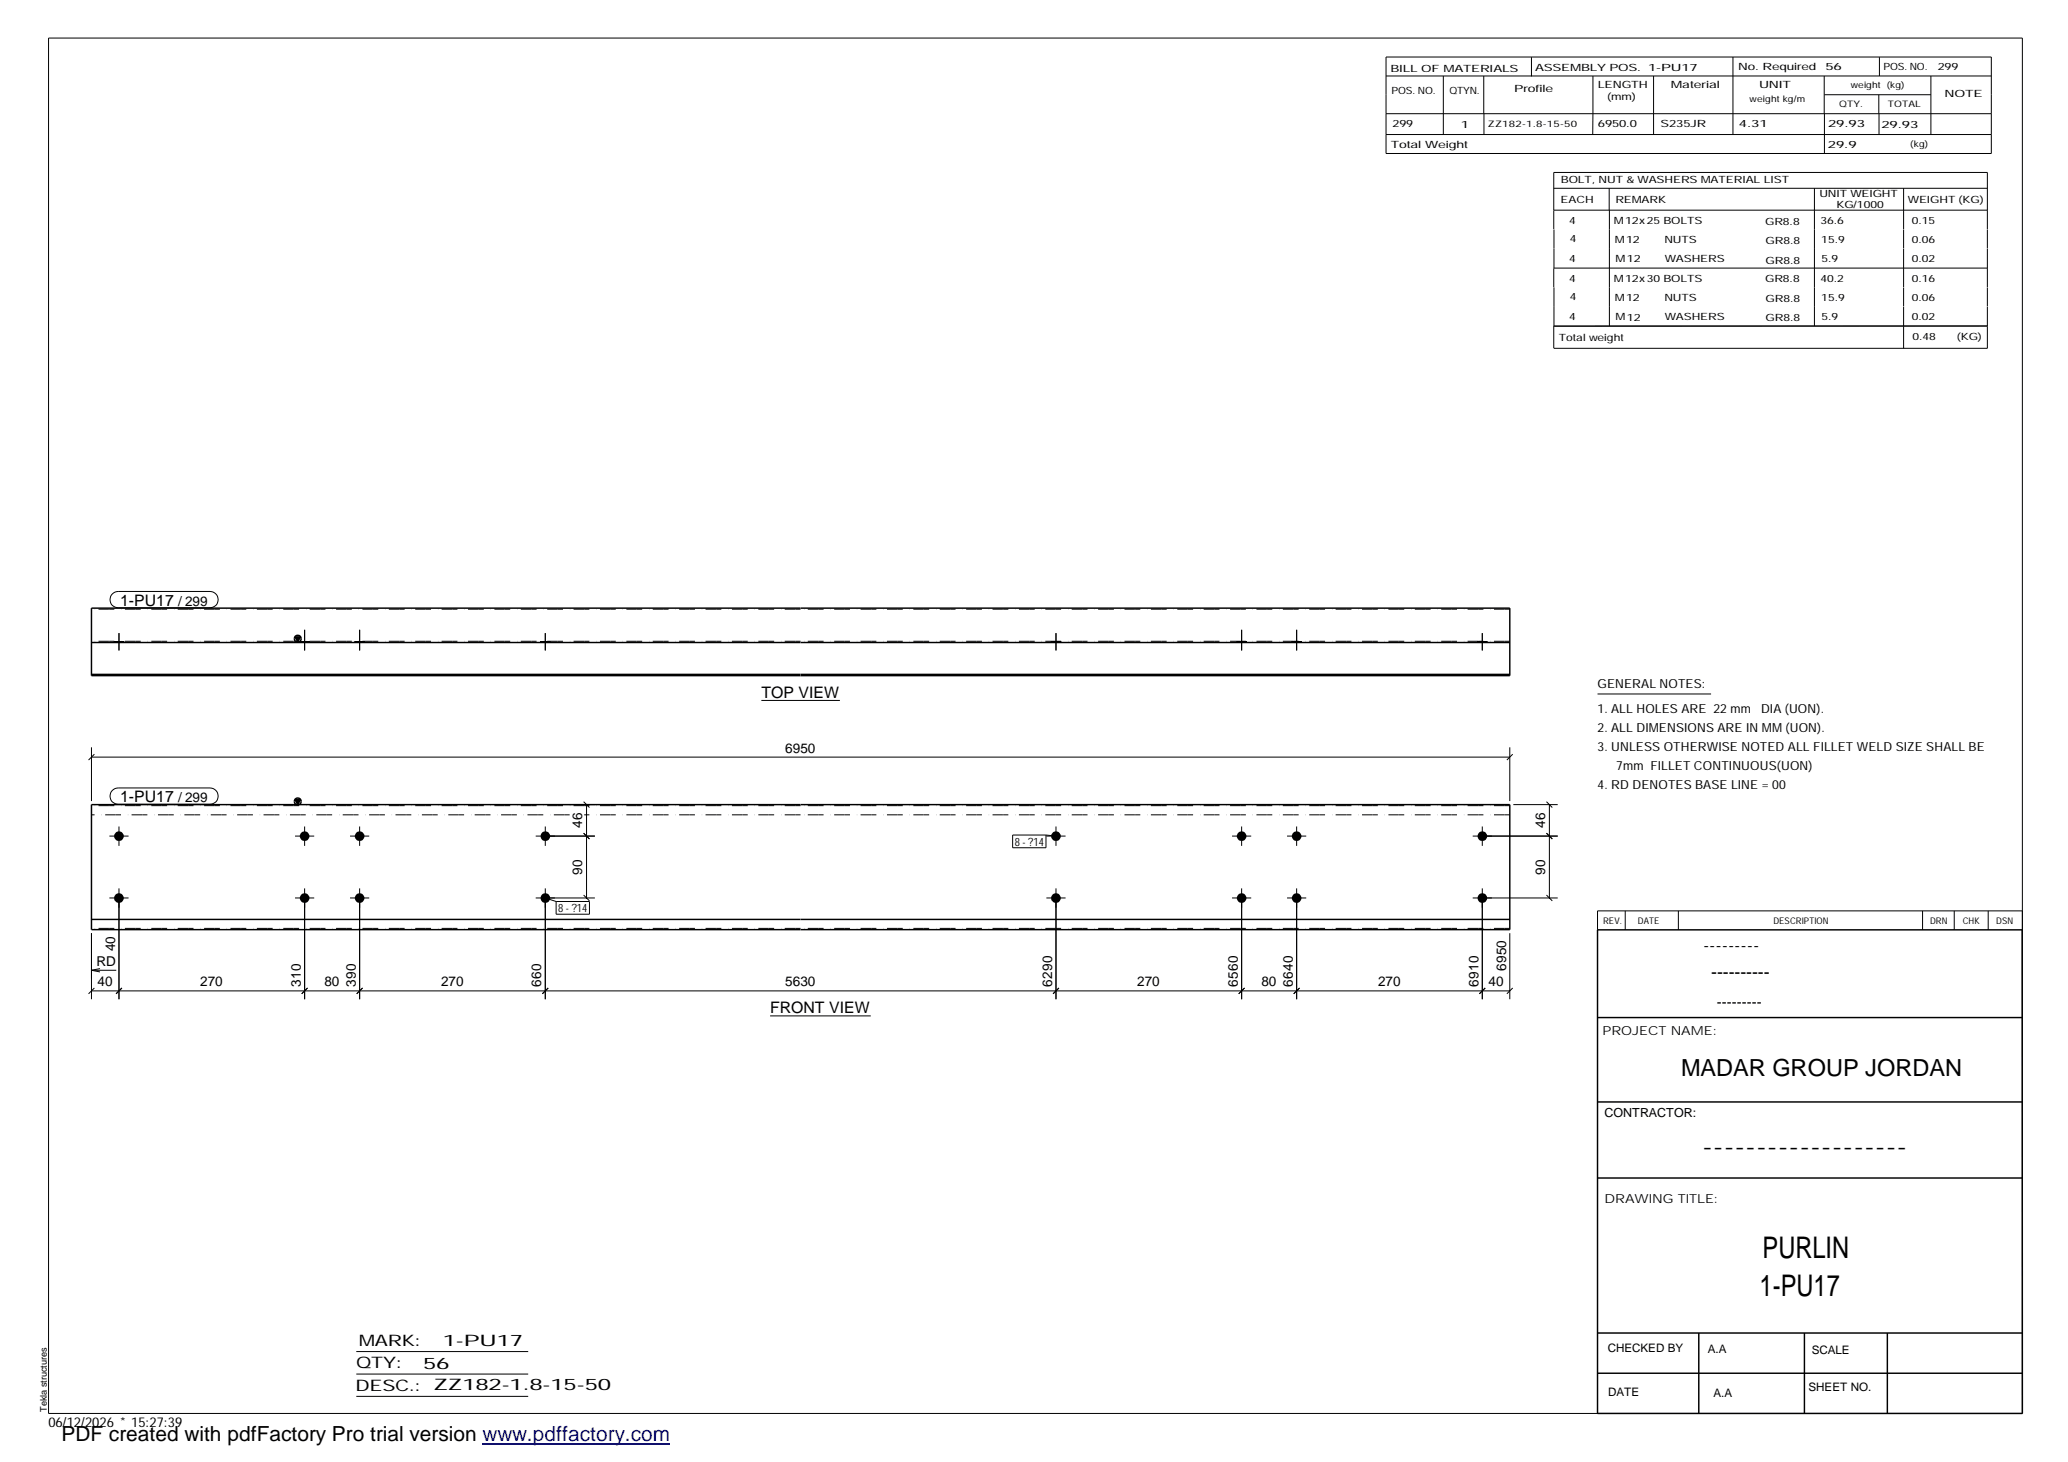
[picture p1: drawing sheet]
<svg xmlns="http://www.w3.org/2000/svg" width="420mm" height="297mm" viewBox="0 0 420 297" stroke-linecap="round" stroke-linejoin="round" font-family="sans-serif">
<g fill="#000">
<path d="M59.9 129.4h1.1l-.5 1zM59.9 162.5h1.1l-.5 1z"/>
<path d="M23.2 130.3h1.9v.2h-1.9z" fill-rule="evenodd"/>
<path d="M23.2 130.3h1.9v.2h-1.9z" fill-rule="evenodd"/>
<path d="M60.9 130.3h2v.2h-2z" fill-rule="evenodd"/>
<path d="M60.9 130.3h2v.2h-2z" fill-rule="evenodd"/>
<path d="M72.1 130.3h1.9v.2h-1.9z" fill-rule="evenodd"/>
<path d="M72.1 130.3h1.9v.2h-1.9z" fill-rule="evenodd"/>
<path d="M109.8 130.3h2v.2h-2z" fill-rule="evenodd"/>
<path d="M109.8 130.3h2v.2h-2z" fill-rule="evenodd"/>
<path d="M213.6 130.3h1.9v.2h-1.9z" fill-rule="evenodd"/>
<path d="M213.6 130.3h1.9v.2h-1.9z" fill-rule="evenodd"/>
<path d="M251.3 130.3h1.9v.2h-1.9z" fill-rule="evenodd"/>
<path d="M251.3 130.3h1.9v.2h-1.9z" fill-rule="evenodd"/>
<path d="M262.5 130.3h1.9v.2h-1.9z" fill-rule="evenodd"/>
<path d="M262.5 130.3h1.9v.2h-1.9z" fill-rule="evenodd"/>
<path d="M300.2 130.3h1.9v.2h-1.9z" fill-rule="evenodd"/>
<path d="M300.2 130.3h1.9v.2h-1.9z" fill-rule="evenodd"/>
<circle cx="24.2" cy="169.9" r=".97"/>
<circle cx="61.9" cy="169.9" r=".97"/>
<circle cx="73.1" cy="169.9" r=".97"/>
<circle cx="110.8" cy="169.9" r=".98"/>
<circle cx="214.5" cy="169.9" r=".97"/>
<circle cx="252.3" cy="169.9" r=".97"/>
<circle cx="263.4" cy="169.9" r=".97"/>
<circle cx="301.2" cy="169.9" r=".98"/>
<circle cx="24.2" cy="182.5" r=".97"/>
<circle cx="61.9" cy="182.5" r=".97"/>
<circle cx="73.1" cy="182.5" r=".97"/>
<circle cx="110.8" cy="182.5" r=".99"/>
<circle cx="214.5" cy="182.5" r=".97"/>
<circle cx="252.3" cy="182.5" r=".97"/>
<circle cx="263.4" cy="182.5" r=".97"/>
<circle cx="301.2" cy="182.5" r=".99"/>
</g>
<g fill="none" stroke="#000" stroke-width=".2">
<path d="M9.9 7.7h401v279.5h-401zM281.6 11.6h123v19.6h-123zM281.6 15.4h123M293.2 15.4v11.9M301.5 15.4v7.7M311.1 11.6v3.9M323.6 15.4v11.9M336 15.4v11.9M352.1 11.6v15.7M370.6 15.4v7.7M370.7 19.2h21.6M381.7 19.2v3.9"/>
<path d="M381.8 11.6v3.8M392.3 15.4v11.9M281.6 23.1h123M281.6 27.3h123M301.5 23.1v4.2M315.7 38.3h88.1M326.9 38.3v4.4M368.6 38.3v27.9M370.7 23.1v8.1M381.8 23.1v4.2M386.8 38.3v8.3M315.7 42.7h88.1"/>
<path d="M315.7 46.6v-11.6h88.1v11.6M315.7 54.5v3.9M315.7 54.5h88.1M315.7 46.6v7.9M315.7 58.4v7.8M327 42.7v23.5M386.8 46.6v3.9M386.8 50.6v7.7M386.8 58.4v3.9M403.8 46.6v3.9M403.8 50.6v7.7M403.8 58.4v3.9"/>
<path d="M386.8 62.3v8.5M403.8 62.3v8.5h-88.1M403.8 66.2h-88.1v4.5M22.8 120.7l.6-.4 .6-.1h18.7a1.65 1.65 0 0 1 1.6 1.6 1.65 1.65 0 0 1-1.6 1.7h-18.7a1.65 1.65 0 0 1-1.5-1 1.65 1.65 0 0 1 .3-1.8zM23.2 130.3v.2M24.2 128.6v3.6M25.1 130.3v.2M60.9 130.3v.2M61.9 128v4.2M62.9 130.3v.2M72.1 130.3v.2M73.1 128v4.2"/>
<path d="M74 130.3v.2M109.8 130.3v.2M110.8 128.6v3.6M111.8 130.3v.2M213.6 130.3v.2M214.5 128.6v3.6M215.5 130.3v.2M251.3 130.3v.2M252.3 128v4.2M253.2 130.3v.2M262.5 130.3v.2M263.4 128v4.2"/>
<path d="M264.4 130.3v.2M300.2 130.3v.2M301.2 128.6v3.6M302.1 130.3v.2M18.6 153.8h288.1M18.6 151.8v11M19.2 153.2l-1.2 1.2M154.7 142.3h15.9M306.7 151.8v11M307.3 153.2l-1.1 1.2M324.6 141h23M22.2 169.9h3.9"/>
<path d="M22.8 160.6l.6-.4 .6-.1h18.7a1.65 1.65 0 0 1 1.6 1.6 1.65 1.65 0 0 1-1.6 1.7h-18.7a1.65 1.65 0 0 1-1.5-1 1.65 1.65 0 0 1 .3-1.8zM24.2 167.9v4M59.9 169.9h3.9M61.9 167.9v4M71.1 169.9h3.9M73.1 167.9v4M108.8 169.9h12.1M110.8 167.9v4M111.5 163.5h9.4M118.6 169.3l1.2 1.2M118.6 162.9l1.2 1.2M119.2 163.5v18.9"/>
<path d="M205.7 169.7h6.8v2.5h-6.8zM212.5 169.7l2 .2M212.6 169.9h3.9M214.5 167.9v4M250.3 169.9h3.9M252.3 167.9v4M261.5 169.9h3.9M263.4 167.9v4M299.2 169.9h17.3M301.2 167.9v4M307.5 163.5h9M314.2 169.3l1.2 1.2"/>
<path d="M314.2 162.9l1.2 1.2M314.8 163.5v18.9M18.6 189.6v13.4M18.6 197.1l1.7 .4M18.6 197.1h5M20.3 196.8l-1.7 .3M22.2 182.4h3.9M24.2 180.5v22.5M59.9 182.4h3.9M61.9 180.5v22.5M71.1 182.4h3.9M73.1 180.5v22.5"/>
<path d="M108.8 182.4h12.1M110.8 180.5v22.5M110.8 182.4l2.2 .8M113 183.2h6.8v2.5h-6.8zM118.6 181.8l1.2 1.2M212.6 182.4h3.9M214.5 180.5v22.5M250.3 182.4h3.9M252.3 180.5v22.5M261.5 182.4h3.9M263.4 180.5v22.5M299.2 182.4h17.3"/>
<path d="M301.2 180.5v22.5M306.7 189.6v13.4M314.2 181.8l1.2 1.2M330.2 185.1v3.8M341 185.1v3.8M390.6 185.1v3.8M397 185.1v3.8M403.9 185.1v3.8M410.9 185.1h-86.3v3.8M18.6 201.3h288.1M19.2 200.7l-1.2 1.2M24.8 200.7l-1.2 1.2"/>
<path d="M62.5 200.7l-1.2 1.2M73.7 200.7l-1.2 1.2M111.4 200.7l-1.2 1.2M156.5 206.4h20.4M215.1 200.7l-1.1 1.2M252.9 200.7l-1.2 1.2M264 200.7l-1.2 1.2M301.8 200.7l-1.2 1.2M307.3 200.7l-1.1 1.2M72.4 274.6h34.9M72.4 279.2h34.9M72.4 283.7h34.9"/>
</g>
<g fill="none" stroke="#000" stroke-width=".3">
<path d="M18.6 123.6h288.1v13.7h-288.1zM18.6 137h288.1M18.6 130.5h288.1M59.9 129.4h1.1l-.5 1zM18.6 163.5h288.1v25.4h-288.1zM59.9 162.5h1.1l-.5 1zM18.6 186.8h288.1M324.6 188.9h86.3v98.3h-86.3zM324.6 206.7h86.3M324.6 239.3h86.3M324.6 223.9h86.3M324.6 270.8h86.3"/>
<path d="M324.6 279h86.3M345.1 270.8v16.4M366.6 270.8v16.4M383.5 270.8v16.4"/>
<circle cx="60.5" cy="129.8" r=".68"/>
<circle cx="60.5" cy="162.8" r=".68"/>
</g>
<path d="M162.6 123.8h-144M162.6 130.3h-144M306.7 123.8h-144M306.7 130.3h-144M115.7 165.6h-97.1M162.6 165.6h-43.9M162.6 163.7h-144M306.7 165.6h-144M306.7 163.7h-144M162.6 188.6h-144M306.7 188.6h-144" fill="none" stroke="#000" stroke-width=".2" stroke-dasharray="1.1 0 2.1 .7 0 1.4" stroke-linecap="butt"/>
<path d="M98 293.3h38.2" fill="none" stroke="#00f" stroke-width=".3"/>
<g font-size="6.1">
<text x="358.1" y="255.5">PURLIN</text>
<text x="357.5" y="263.3">1-PU17</text>
</g>
<text font-size="4.8" x="341.5" y="218.6">MADAR GROUP JORDAN</text>
<text font-size="4.2" x="12.5" y="292.7">PDF created with pdfFactory Pro trial version www.pdffactory.com</text>
<g font-size="3.6">
<text x="346.1" y="193.2">---------</text>
<text x="347.7" y="198.6">----------</text>
<text x="345.8" y="234.2">-------------------</text>
</g>
<g font-size="3.2">
<text x="24.4" y="123">1-PU17</text>
<text x="154.7" y="141.8">TOP VIEW</text>
<text x="24.4" y="163">1-PU17</text>
<text x="156.5" y="205.9">FRONT VIEW</text>
<text x="72.9" y="273.5">MARK:</text>
<text x="90" y="273.5">1-PU17</text>
<text x="72.4" y="278">QTY:</text>
<text x="86" y="278.1">56</text>
<text x="72.2" y="282.6">DESC.:</text>
<text x="88.1" y="282.4">ZZ182-1.8-15-50</text>
</g>
<text font-size="3" x="348.8" y="204.5">---------</text>
<g font-size="2.8">
<text x="36.2" y="123">/ 299</text>
<text x="159.6" y="152.9">6950</text>
<text x="36.2" y="163">/ 299</text>
<text x="118.3" y="168.2" transform="rotate(-90 118.3 168.2)">46</text>
<text x="313.9" y="168.2" transform="rotate(-90 313.9 168.2)">46</text>
<text x="118.3" y="177.7" transform="rotate(-90 118.3 177.7)">90</text>
<text x="313.9" y="177.7" transform="rotate(-90 313.9 177.7)">90</text>
<text x="19.6" y="196.3">RD</text>
<text x="23.4" y="193.3" transform="rotate(-90 23.4 193.3)">40</text>
<text x="306" y="197.3" transform="rotate(-90 306 197.3)">6950</text>
<text x="19.8" y="200.4">40</text>
<text x="40.7" y="200.4">270</text>
<text x="61.1" y="200.4" transform="rotate(-90 61.1 200.4)">310</text>
<text x="65.9" y="200.4">80</text>
<text x="72.3" y="200.4" transform="rotate(-90 72.3 200.4)">390</text>
<text x="89.6" y="200.4">270</text>
<text x="110" y="200.4" transform="rotate(-90 110 200.4)">660</text>
<text x="159.6" y="200.4">5630</text>
<text x="213.7" y="200.4" transform="rotate(-90 213.7 200.4)">6290</text>
<text x="231.1" y="200.4">270</text>
<text x="251.5" y="200.4" transform="rotate(-90 251.5 200.4)">6560</text>
<text x="256.3" y="200.4">80</text>
<text x="262.6" y="200.4" transform="rotate(-90 262.6 200.4)">6640</text>
<text x="280" y="200.4">270</text>
<text x="300.4" y="200.4" transform="rotate(-90 300.4 200.4)">6910</text>
<text x="302.4" y="200.4">40</text>
<text x="9.8" y="290">06/12/2026 * 15:27:39</text>
</g>
<g font-size="2.5">
<text x="324.6" y="139.9">GENERAL NOTES:</text>
<text x="324.6" y="148.7">2. ALL DIMENSIONS ARE IN MM (UON).</text>
<text x="324.6" y="144.9">1. ALL HOLES ARE 22 mm</text>
<text x="357.8" y="144.9">DIA (UON).</text>
<text x="324.6" y="152.5">3. UNLESS OTHERWISE NOTED ALL FILLET WELD SIZE SHALL BE</text>
<text x="324.6" y="160.2">4. RD DENOTES BASE LINE = 00</text>
<text x="328.4" y="156.4">7mm FILLET CONTINUOUS(UON)</text>
<text x="325.6" y="210.3">PROJECT NAME:</text>
<text x="326" y="226.9">CONTRACTOR:</text>
<text x="326" y="244.4">DRAWING TITLE:</text>
</g>
<g font-size="2.4">
<text x="326.7" y="274.7">CHECKED BY</text>
<text x="347" y="275">A.A</text>
<text x="368.1" y="275.1">SCALE</text>
<text x="326.7" y="283.6">DATE</text>
<text x="348.1" y="283.9">A.A</text>
<text x="367.5" y="282.6">SHEET NO.</text>
</g>
<g font-size="2.3">
<text x="206.2" y="171.8">8 - ?14</text>
<text x="113.4" y="185.3">8 - ?14</text>
</g>
<g font-size="2">
<text x="282.5" y="14.6">BILL OF MATERIALS</text>
<text x="311.9" y="14.4">ASSEMBLY POS.</text>
<text x="324.6" y="17.9">LENGTH</text>
<text x="334.9" y="14.4">1-PU17</text>
<text x="339.5" y="17.9">Material</text>
<text x="353.1" y="14.2">No. Required</text>
<text x="357.4" y="17.9">UNIT</text>
<text x="370.9" y="14.2">56</text>
<text x="382.7" y="14.2">POS. NO.</text>
<text x="393.7" y="14.3">299</text>
<text x="282.7" y="19.1">POS. NO.</text>
<text x="294.5" y="19">QTYN.</text>
<text x="307.6" y="18.7">Profile</text>
<text x="326.5" y="20.4">(mm)</text>
<text x="395.1" y="19.6">NOTE</text>
<text x="282.9" y="25.8">299</text>
<text x="296.8" y="26">1</text>
<text x="324.7" y="25.9">6950.0</text>
<text x="337.4" y="25.9">S235JR</text>
<text x="353.3" y="25.9">4.31</text>
<text x="371.4" y="25.9">29.93</text>
<text x="382.3" y="25.9">29.93</text>
<text x="282.6" y="30.1">Total Weight</text>
<text x="371.4" y="30">29.9</text>
<text x="317.1" y="41.3">EACH</text>
<text x="317.1" y="37.2">BOLT, NUT &amp; WASHERS MATERIAL LIST</text>
<text x="328.2" y="41.3">REMARK</text>
<text x="369.7" y="40.1">UNIT WEIGHT</text>
<text x="387.6" y="41.2">WEIGHT (KG)</text>
<text x="318.8" y="45.4">4</text>
<text x="327.9" y="45.6">M12x25 BOLTS</text>
<text x="358.6" y="45.6">GR8.8</text>
<text x="369.9" y="45.5">36.6</text>
<text x="373.1" y="42.2">KG/1000</text>
<text x="388.4" y="45.5">0.15</text>
<text x="318.8" y="53.3">4</text>
<text x="318.9" y="49.2">4</text>
<text x="328.1" y="49.3">M12</text>
<text x="328.3" y="53.3">M12</text>
<text x="338.2" y="49.4">NUTS</text>
<text x="338.2" y="53.3">WASHERS</text>
<text x="358.7" y="49.6">GR8.8</text>
<text x="358.7" y="53.5">GR8.8</text>
<text x="370" y="49.3">15.9</text>
<text x="370.1" y="53.2">5.9</text>
<text x="388.4" y="49.4">0.06</text>
<text x="388.4" y="53.3">0.02</text>
<text x="318.8" y="57.2">4</text>
<text x="327.9" y="57.3">M12x30 BOLTS</text>
<text x="358.6" y="57.4">GR8.8</text>
<text x="369.9" y="57.3">40.2</text>
<text x="388.4" y="57.2">0.16</text>
<text x="318.8" y="65.1">4</text>
<text x="318.9" y="61">4</text>
<text x="328.1" y="61.2">M12</text>
<text x="328.3" y="65.1">M12</text>
<text x="338.2" y="61.2">NUTS</text>
<text x="338.2" y="65.1">WASHERS</text>
<text x="358.7" y="61.4">GR8.8</text>
<text x="358.7" y="65.3">GR8.8</text>
<text x="370" y="61.1">15.9</text>
<text x="370.1" y="65">5.9</text>
<text x="388.4" y="61.2">0.06</text>
<text x="388.4" y="65.1">0.02</text>
<text x="316.7" y="69.3">Total weight</text>
<text x="388.6" y="69.1">0.48</text>
<text x="397.6" y="69">(KG)</text>
</g>
<g font-size="1.9">
<text x="325.7" y="187.8">REV.</text>
<text x="332.8" y="187.6">DATE</text>
<text x="360.3" y="187.7">DESCRIPTION</text>
<text x="392.1" y="187.6">DRN</text>
<text x="398.8" y="187.6">CHK</text>
<text x="405.6" y="187.7">DSN</text>
<text x="9.5" y="286.8" transform="rotate(-90 9.5 286.8)">Tekla structures</text>
</g>
<g font-size="1.8">
<text x="376" y="17.9">weight (kg)</text>
<text x="355.5" y="20.7">weight kg/m</text>
<text x="373.6" y="21.7">QTY.</text>
<text x="383.5" y="21.8">TOTAL</text>
<text x="302.3" y="25.9">ZZ182-1.8-15-50</text>
<text x="388.1" y="29.8">(kg)</text>
</g>
</svg>
